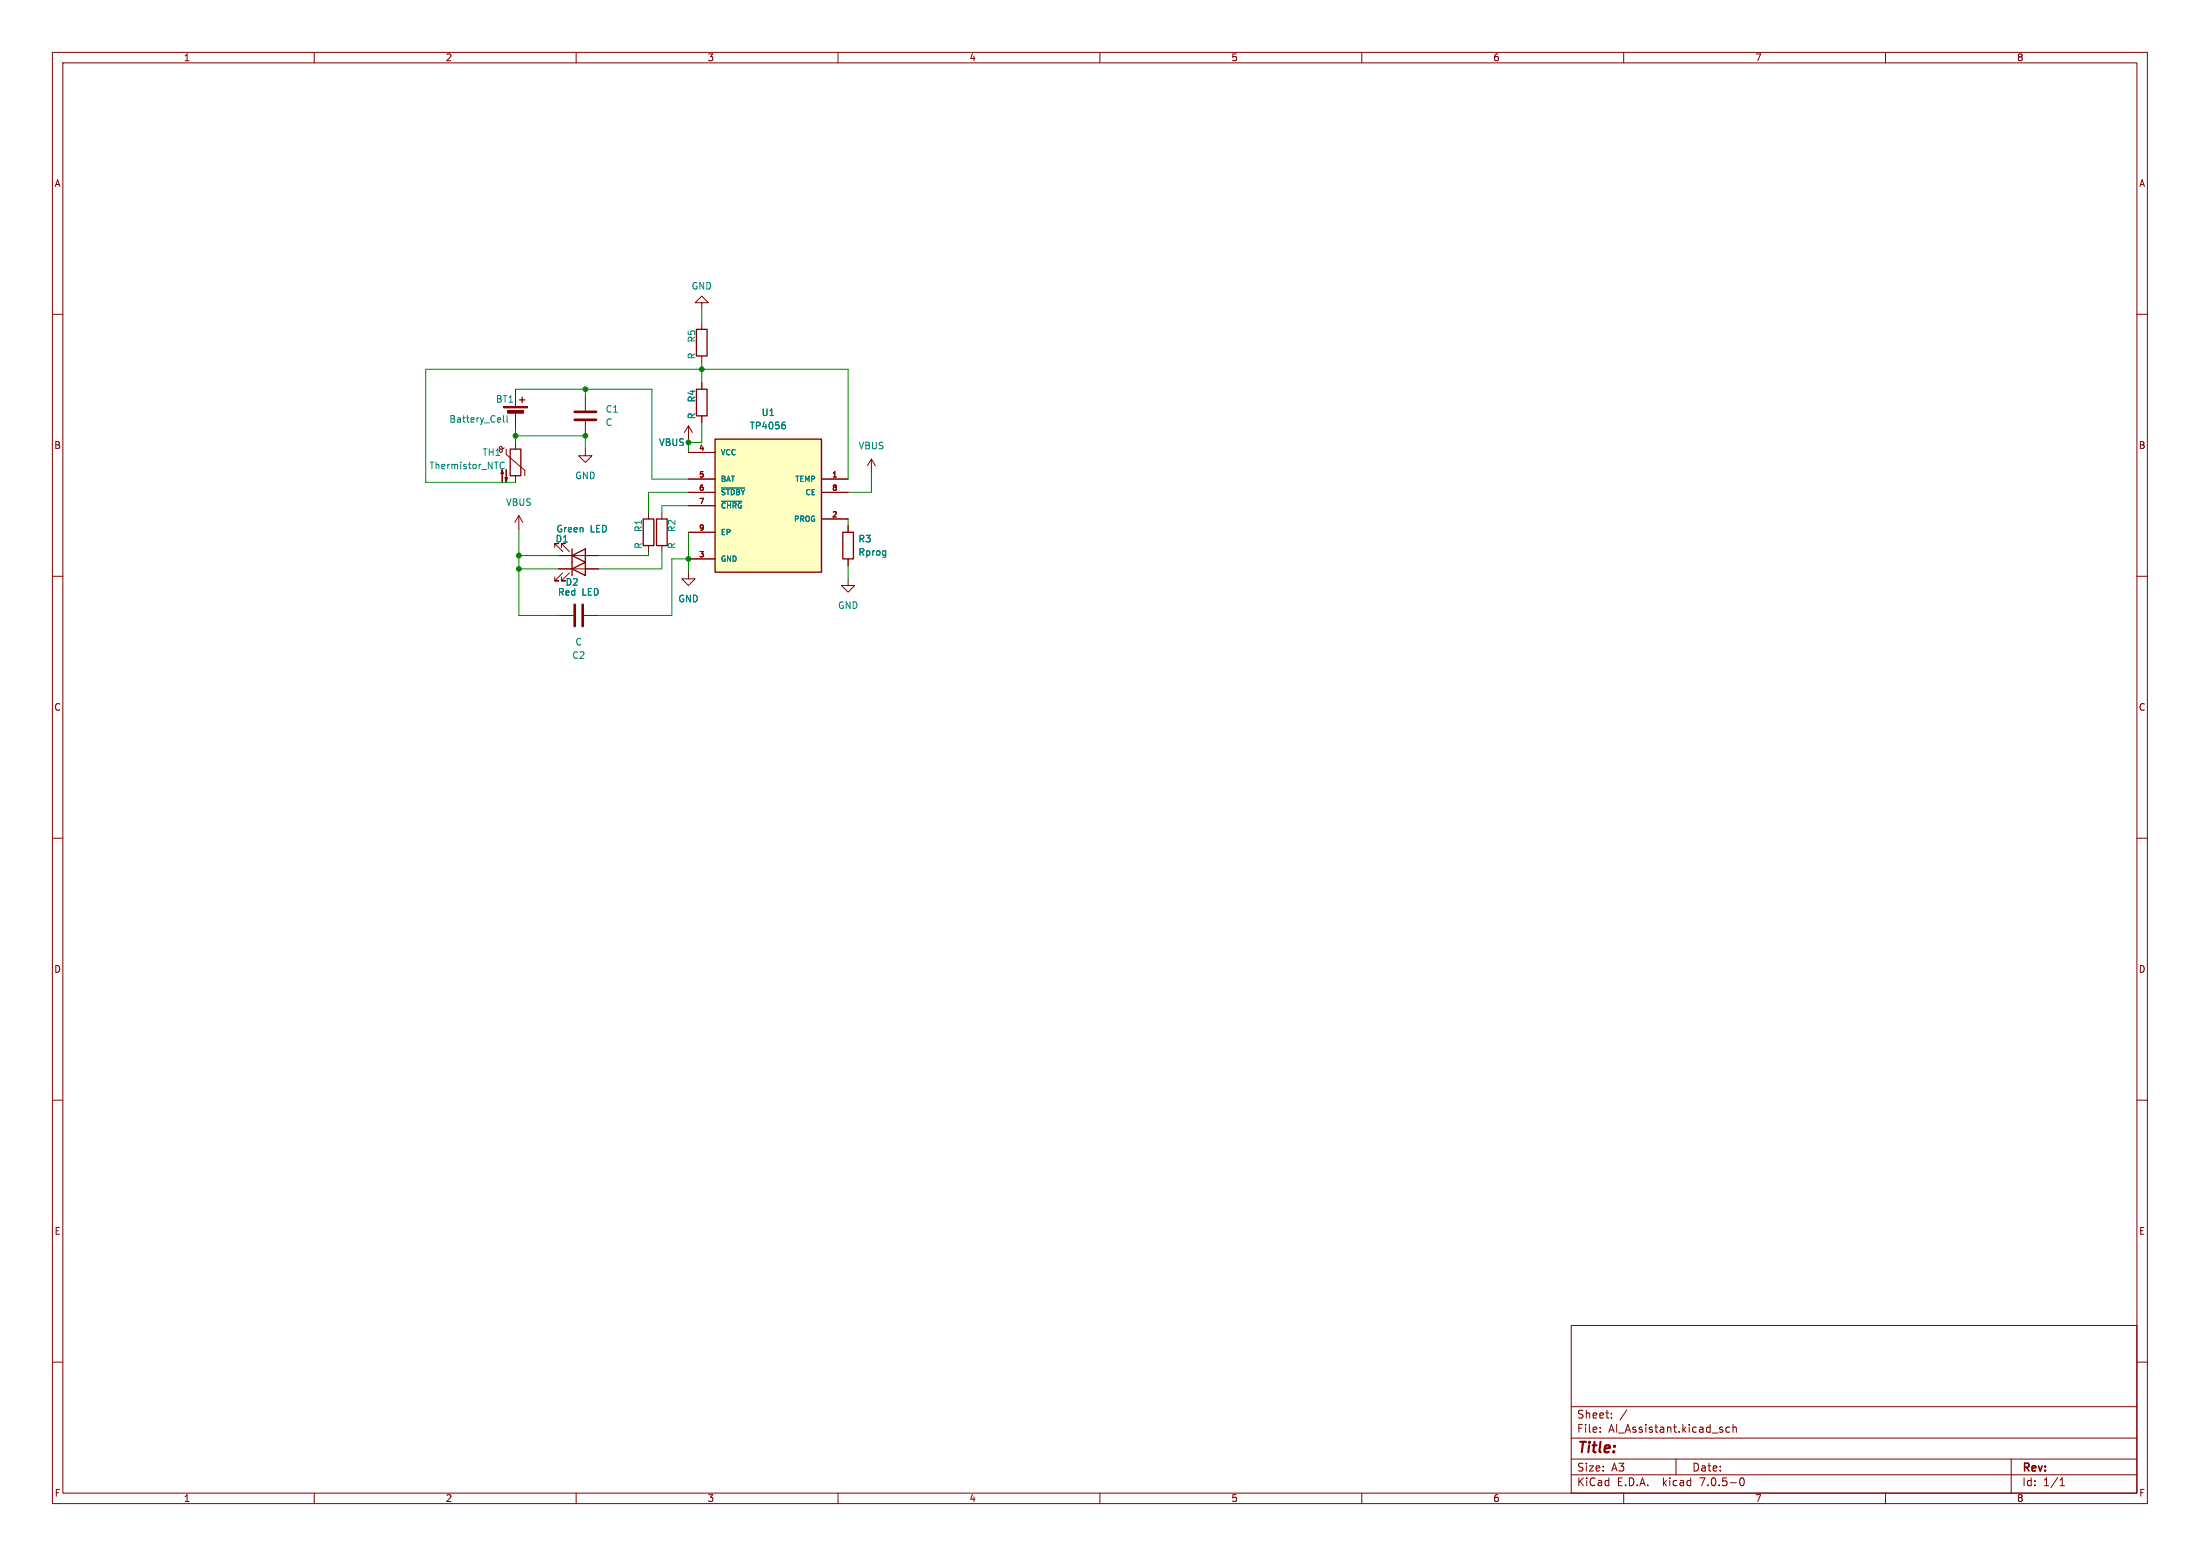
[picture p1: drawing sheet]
<svg xmlns="http://www.w3.org/2000/svg" width="297mm" height="210mm" viewBox="0 0 297 210" stroke-linecap="round" stroke-linejoin="round" font-family="sans-serif">
<g fill="none" stroke="#840000" stroke-width=".14">
<path d="M7.1 7.1h282.8v195.8h-282.8zM8.5 8.5h280v193h-280zM42.4 7.1v1.4M77.8 7.1v1.4M113.1 7.1v1.4M148.5 7.1v1.4M183.8 7.1v1.4M219.2 7.1v1.4M254.6 7.1v1.4M7.1 42.4h1.4M69.6 52.5v2.4M69.6 55.6v2.3"/>
<path d="M69.6 59.7v.9M79 53.4v2M79 56.8v2M92.9 57.5l-.5 .9M92.9 57.5v1.8M92.9 57.5l.6 .9M94.7 40.9h.9l-.9-.9-.9 .9h.9v.9M94.7 43.6v.9M94.7 48v.9M94.7 51.6v.9M94.7 56.1v.9M288.5 42.4h1.4"/>
<path d="M7.1 77.8h1.4M67.4 60.4l.2-.1 .2 .1v.5l-.2 .2M68.1 60.4l-.2 .2h-.3M68.3 60.6v.7l2.6 2.2v.7M69.6 64.2v.9M70 69.6l-.5 .9M70 69.6v1.8M70 69.6l.6 .9M74.9 73.9v-.5h.5h-.5l1.1 1M75.4 75h5.4M75.4 76.8h5.4M75.8 73.9v-.5h.5h-.5l1.1 1"/>
<path d="M76 77.3l-1.1 1.1h.5h-.5v-.5M76.9 77.3l-1.1 1.1h.5h-.5v-.5M79 60.6v.9h.9l-.9 .9-.9-.9h.9M87.6 69.1v.9M87.6 73.6v.9M89.4 69.1v.9M89.4 73.6v.9M92.9 77.2v.9h.9l-.9 .9-.9-.9h.9M92.9 64.7h3.6M92.9 75.4h3.6M92.9 61.1h3.6M92.9 66.5h3.6"/>
<path d="M92.9 68.2h3.6M92.9 71.8h3.6M110.9 64.7h3.6M110.9 70h3.6M110.9 66.5h3.6M114.5 78.1v.9h.9l-.9 .9-.9-.9h.9M114.5 70.9v.9M114.5 75.4v.9M117.6 62l-.5 .9M117.6 62v1.8M117.6 62l.6 .9M288.5 77.8h1.4"/>
<path d="M75.4 83.1h2M78.8 83.1h2M7.1 113.1h1.4M288.5 113.1h1.4M7.1 148.5h1.4M288.5 148.5h1.4M212.1 178.9h76.4v22.6h-76.4zM7.1 183.8h1.4M212.1 199h76.4M212.1 196.9h76.4M212.1 194.1h76.4M212.1 189.9h76.4"/>
<path d="M216 193.2v.1M216 192.7v.1M217.5 191.3v.1M217.5 190.7v.1M219.6 190.3l-.9 1.4M226.3 196.9v2.1M233.5 192.7l-.3-.1-.2 .2 .1 .5h.4M234 192.7l.1-.1 .3 .1v.6M234 192.2v1.1M235 199.6l.1-.1a.57 .57 0 0 1 .4 .5 .57 .57 0 0 1-.4 .5l-.1-.1-.1-.3zM271.5 196.9v4.6M278.1 199.8l.3-.3v1"/>
<path d="M288.5 183.8h1.4M42.4 201.5v1.4M77.8 201.5v1.4M113.1 201.5v1.4M148.5 201.5v1.4M183.8 201.5v1.4M219.2 201.5v1.4M254.6 201.5v1.4M278.1 200.5h.6"/>
</g>
<path d="M77.6 56.7h2.9M77.6 55.6h2.9M77.6 81.6v2.9M78.7 81.6v2.9" fill="none" stroke="#840000" stroke-width=".36"/>
<path d="M96.5 59.3h14.4v17.9h-14.4z" fill="#ffffc2" stroke="#ffffc2" stroke-width=".14"/>
<path d="M70.1 54h.8M70.5 53.6v.7M94 44.5h1.5v3.5h-1.5zM94 52.5h1.5v3.6h-1.5zM96.5 59.3h14.4v17.9h-14.4zM68.9 60.6h1.4v3.6h-1.4zM77.2 75l1.8-.9v1.8zM77.2 76.8l1.8-.9v1.8zM77.2 74.1v3.6M86.8 70h1.5v3.6h-1.5zM88.6 70h1.5v3.6h-1.5zM113.8 71.8h1.4v3.6h-1.4z" fill="none" stroke="#840000" stroke-width=".18"/>
<path d="M68 56.1v.8l.1 .1M68.4 56.1v.8l.2 .1M105.8 57h.2M105.9 57.3l.1 .2v.2l-.1 .2M67.6 63.1l.2 .2 .3-.1M68.1 62.5l-.3-.1-.2 .2M97.4 65.9h3.1M97.4 67.7h2.8" fill="none" stroke="#008484" stroke-width=".14"/>
<g fill="#840000" stroke="#840000" stroke-width=".14">
<path d="M68 54.9h3.2v.1h-3.2z"/>
<path d="M68.5 55.4h2.2v.4h-2.2z"/>
<path d="M67.8 63.4l.2 .5h-.4l.2-.5v1.6z"/>
<path d="M68.3 63.4v1.6l-.1-.5h.3l-.2 .5z"/>
</g>
<g fill="none" stroke="#008400" stroke-width=".14">
<path d="M69.6 58.8h9.4v1.8M69.6 57.9v1.8M69.6 52.5h18.4v12.2h4.9M79 52.5v.9M92.9 59.3v1.8M94.7 41.8v1.8M94.7 48.9v2.7M94.7 57v2.7h-1.8M70 75h5.4M70 76.8h5.4M70 71.4v11.7h5.4M87.6 74.5v.5h-6.8"/>
<path d="M89.4 74.5v2.3h-8.6M92.9 66.5h-5.3v2.6M92.9 75.4h-2.2v7.7h-9.9M92.9 71.8v5.4M92.9 68.2h-3.5v.9M114.5 64.7v-14.9h-57v15.3h12.1M114.5 70v.9M114.5 76.3v1.8M117.6 63.8v2.7h-3.1"/>
</g>
<g fill="#008400" stroke="#008400" stroke-width=".14">
<circle cx="70" cy="76.8" r=".32"/>
<circle cx="69.6" cy="58.8" r=".32"/>
<circle cx="94.7" cy="49.8" r=".32"/>
<circle cx="79" cy="58.8" r=".32"/>
<circle cx="79" cy="52.5" r=".32"/>
<circle cx="70" cy="75" r=".32"/>
<circle cx="92.9" cy="75.4" r=".32"/>
<circle cx="92.9" cy="59.7" r=".32"/>
</g>
<text font-size="2" fill="#840000" x="212.8" y="196.4">Title:</text>
<g font-size="1.5" fill="#840000">
<text x="212.8" y="191.6">Sheet:</text>
<text x="212.8" y="193.5">File:</text>
<text x="217.1" y="193.5">AI_Assistant.kicad_sch</text>
<text x="212.8" y="200.7">KiCad</text>
<text x="212.8" y="198.7">Size:</text>
<text x="217.5" y="198.7">A3</text>
<text x="218.2" y="200.7">E.D.A.</text>
<text x="224.4" y="200.7">kicad</text>
<text x="228.4" y="198.7">Date:</text>
<text x="229.5" y="200.7">7.0.5-0</text>
<text x="272.9" y="198.9">Rev:</text>
<text x="272.9" y="200.7">Id:</text>
<text x="275.8" y="200.7">1/1</text>
</g>
<g font-size="1.3" fill="#840000">
<text x="24.7" y="8.4">1</text>
<text x="60.1" y="8.4">2</text>
<text x="95.5" y="8.4">3</text>
<text x="130.8" y="8.4">4</text>
<text x="166.2" y="8.4">5</text>
<text x="201.5" y="8.4">6</text>
<text x="236.9" y="8.4">7</text>
<text x="272.2" y="8.4">8</text>
<text x="7.3" y="25.3">A</text>
<text x="288.8" y="25.3">A</text>
<text x="7.3" y="60.7">B</text>
<text x="288.7" y="60.7">B</text>
<text x="7.3" y="96.1">C</text>
<text x="288.7" y="96.1">C</text>
<text x="7.3" y="131.4">D</text>
<text x="288.7" y="131.4">D</text>
<text x="7.3" y="166.8">E</text>
<text x="288.7" y="166.8">E</text>
<text x="7.3" y="202.1">F</text>
<text x="24.7" y="202.8">1</text>
<text x="60.1" y="202.8">2</text>
<text x="95.5" y="202.8">3</text>
<text x="130.8" y="202.8">4</text>
<text x="166.2" y="202.8">5</text>
<text x="201.5" y="202.8">6</text>
<text x="236.9" y="202.8">7</text>
<text x="272.2" y="202.8">8</text>
<text x="288.8" y="202.1">F</text>
</g>
<g font-size="1.3" fill="#008484">
<text x="93.3" y="39.2">GND</text>
<text x="94" y="46.3" transform="rotate(-90 94 46.3)">R5</text>
<text x="94" y="48.5" transform="rotate(-90 94 48.5)">R</text>
<text x="60.6" y="57.2">Battery_Cell</text>
<text x="66.9" y="54.5">BT1</text>
<text x="81.7" y="55.8">C1</text>
<text x="81.7" y="57.6">C</text>
<text x="94" y="56.6" transform="rotate(-90 94 56.6)">R</text>
<text x="94" y="54.4" transform="rotate(-90 94 54.4)">R4</text>
<text x="101.2" y="58.1">TP4056</text>
<text x="102.8" y="56.3">U1</text>
<text x="57.9" y="63.4">Thermistor_NTC</text>
<text x="65.1" y="61.6">TH1</text>
<text x="77.6" y="64.8">GND</text>
<text x="88.9" y="60.3">VBUS</text>
<text x="115.9" y="60.7">VBUS</text>
<text x="68.3" y="68.4">VBUS</text>
<text x="75.1" y="72">Green</text>
<text x="79.6" y="72">LED</text>
<text x="86.8" y="71.9" transform="rotate(-90 86.8 71.9)">R1</text>
<text x="91.3" y="71.9" transform="rotate(-90 91.3 71.9)">R2</text>
<text x="75" y="73.3">D1</text>
<text x="86.8" y="74.1" transform="rotate(-90 86.8 74.1)">R</text>
<text x="91.3" y="74.1" transform="rotate(-90 91.3 74.1)">R</text>
<text x="115.8" y="73.3">R3</text>
<text x="115.8" y="75.1">Rprog</text>
<text x="75.3" y="80.5">Red</text>
<text x="76.3" y="79.2">D2</text>
<text x="78.5" y="80.5">LED</text>
<text x="91.5" y="81.4">GND</text>
<text x="113.1" y="82.3">GND</text>
<text x="77.2" y="89">C2</text>
<text x="77.6" y="87.2">C</text>
</g>
<g font-size="1" fill="#840000">
<text x="94.3" y="60.9">4</text>
<text x="94.3" y="64.5">5</text>
<text x="112.3" y="64.5">1</text>
<text x="94.3" y="66.3">6</text>
<text x="94.3" y="68.1">7</text>
<text x="94.3" y="71.7">9</text>
<text x="112.3" y="69.9">2</text>
<text x="112.3" y="66.3">8</text>
<text x="94.3" y="75.3">3</text>
</g>
<g font-size="1" fill="#008484">
<text x="97.3" y="61.6">VCC</text>
<text x="97.3" y="65.2">BAT</text>
<text x="107.3" y="65.2">TEMP</text>
<text x="97.3" y="66.9">~{STDBY}</text>
<text x="97.3" y="68.7">~{CHRG}</text>
<text x="107.2" y="70.5">PROG</text>
<text x="108.7" y="66.9">CE</text>
<text x="97.3" y="75.9">GND</text>
<text x="97.3" y="72.3">EP</text>
</g>
</svg>
